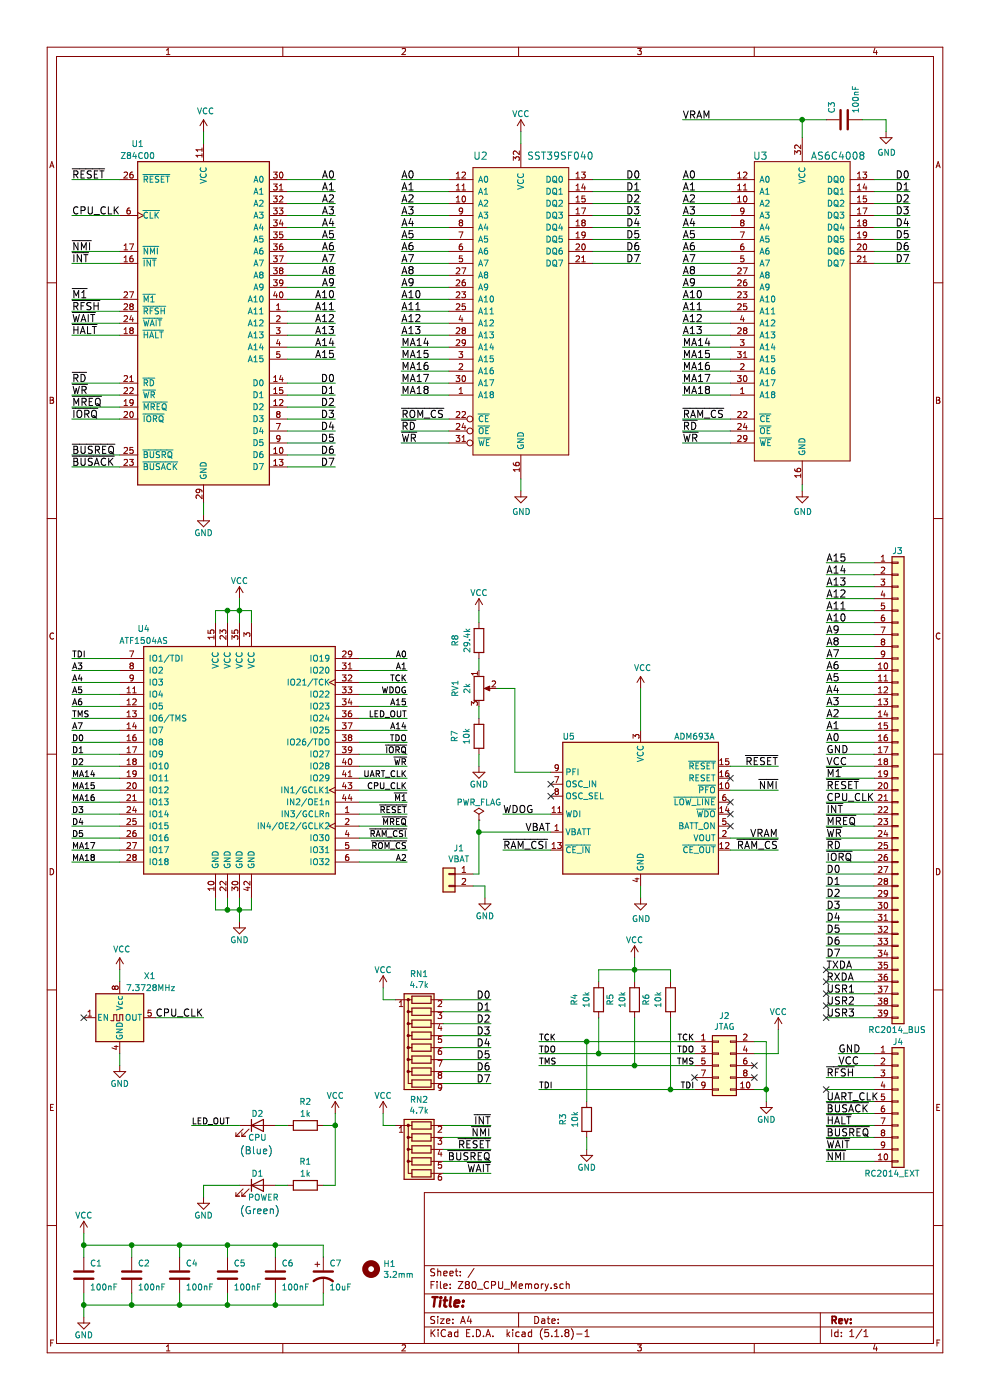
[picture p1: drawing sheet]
EESchema Schematic File Version 4
EELAYER 30 0
EELAYER END
$Descr A4 8268 11693 portrait
encoding utf-8
Sheet 1 1
Title ""
Date ""
Rev ""
Comp ""
Comment1 ""
Comment2 ""
Comment3 ""
Comment4 ""
$EndDescr
Text Label 2800 3200 2    60   ~ 0
D0
Text Label 2800 3300 2    60   ~ 0
D1
Text Label 2800 3400 2    60   ~ 0
D2
Text Label 2800 3500 2    60   ~ 0
D3
Text Label 2800 3600 2    60   ~ 0
D4
Text Label 2800 3700 2    60   ~ 0
D5
Text Label 2800 3800 2    60   ~ 0
D6
Text Label 2800 3900 2    60   ~ 0
D7
Text Label 2800 1500 2    60   ~ 0
A0
Text Label 2800 1600 2    60   ~ 0
A1
Text Label 2800 1700 2    60   ~ 0
A2
Text Label 2800 1800 2    60   ~ 0
A3
Text Label 2800 1900 2    60   ~ 0
A4
Text Label 2800 2000 2    60   ~ 0
A5
Text Label 2800 2100 2    60   ~ 0
A6
Text Label 2800 2200 2    60   ~ 0
A7
Text Label 2800 2300 2    60   ~ 0
A8
Text Label 2800 2400 2    60   ~ 0
A9
Text Label 2800 2500 2    60   ~ 0
A10
Text Label 2800 2600 2    60   ~ 0
A11
Text Label 2800 2700 2    60   ~ 0
A12
Text Label 2800 2800 2    60   ~ 0
A13
Text Label 2800 2900 2    60   ~ 0
A14
Text Label 2800 3000 2    60   ~ 0
A15
Text Label 600  3300 0    60   ~ 0
~WR
Text Label 600  3200 0    60   ~ 0
~RD
Text Label 600  2500 0    60   ~ 0
~M1
Text Label 600  3400 0    60   ~ 0
~MREQ
Text Label 600  3500 0    60   ~ 0
~IORQ
Text Label 600  2600 0    60   ~ 0
~RFSH
Text Label 600  2800 0    60   ~ 0
~HALT
Text Label 600  2700 0    60   ~ 0
~WAIT
Text Label 600  2200 0    60   ~ 0
~INT
Text Label 600  2100 0    60   ~ 0
~NMI
Text Label 600  1500 0    60   ~ 0
~RESET
Text Label 600  3800 0    60   ~ 0
~BUSREQ
Text Label 600  3900 0    60   ~ 0
~BUSACK
$Comp
L Device:LED D1
U 1 1
P 2150 9900
F 0 "D1" H 2150 10000 50  0000 C CNN
F 1 "POWER" H 2200 9800 50  0000 C CNN
F 2 "My_Components:LED_3mm" H 2150 9900 50  0001 C CNN
F 3 "" H 2150 9900 50  0001 C CNN
	1    2150 9900
	1    0    0    -1  
$EndComp
Wire Wire Line
	2400 3200 2800 3200
Wire Wire Line
	2400 3300 2800 3300
Wire Wire Line
	2400 3400 2800 3400
Wire Wire Line
	2400 3500 2800 3500
Wire Wire Line
	2400 3600 2800 3600
Wire Wire Line
	2400 3700 2800 3700
Wire Wire Line
	2400 3800 2800 3800
Wire Wire Line
	2400 3900 2800 3900
Wire Wire Line
	2400 1500 2800 1500
Wire Wire Line
	2400 1600 2800 1600
Wire Wire Line
	2400 1700 2800 1700
Wire Wire Line
	2400 1800 2800 1800
Wire Wire Line
	2400 1900 2800 1900
Wire Wire Line
	2400 2000 2800 2000
Wire Wire Line
	2400 2100 2800 2100
Wire Wire Line
	2400 2200 2800 2200
Wire Wire Line
	2400 2300 2800 2300
Wire Wire Line
	2400 2400 2800 2400
Wire Wire Line
	2400 2500 2800 2500
Wire Wire Line
	2400 2600 2800 2600
Wire Wire Line
	2400 2700 2800 2700
Wire Wire Line
	2400 2800 2800 2800
Wire Wire Line
	2400 2900 2800 2900
Wire Wire Line
	2400 3000 2800 3000
Wire Wire Line
	1000 3200 600  3200
Wire Wire Line
	1000 3300 600  3300
Wire Wire Line
	1000 2600 600  2600
Wire Wire Line
	1000 2800 600  2800
Wire Wire Line
	1000 2500 600  2500
Wire Wire Line
	1000 3400 600  3400
Wire Wire Line
	1000 1500 600  1500
Wire Wire Line
	1000 3500 600  3500
Wire Wire Line
	1000 3900 600  3900
Wire Wire Line
	1700 1200 1700 1100
$Comp
L power:VCC #PWR0108
U 1 1
P 1700 1100
F 0 "#PWR0108" H 1700 950 50  0001 C CNN
F 1 "VCC" H 1717 1273 50  0000 C CNN
F 2 "" H 1700 1100 50  0001 C CNN
F 3 "" H 1700 1100 50  0001 C CNN
	1    1700 1100
	1    0    0    -1  
$EndComp
Wire Wire Line
	700  10400 700  10500
Wire Wire Line
	700  10900 700  11000
Wire Wire Line
	1900 10900 2300 10900
Wire Wire Line
	1900 10400 2300 10400
Wire Wire Line
	1500 10900 1900 10900
Wire Wire Line
	1500 10400 1900 10400
Connection ~ 700  10400
Connection ~ 700  10900
Wire Wire Line
	2700 10800 2700 10900
Wire Wire Line
	2700 10500 2700 10400
Connection ~ 2300 10900
Wire Wire Line
	2300 10800 2300 10900
Connection ~ 2300 10400
Wire Wire Line
	2300 10500 2300 10400
Connection ~ 1900 10900
Wire Wire Line
	1900 10800 1900 10900
Connection ~ 1900 10400
Wire Wire Line
	1900 10500 1900 10400
Connection ~ 1500 10900
Wire Wire Line
	1500 10800 1500 10900
Connection ~ 1500 10400
Wire Wire Line
	1500 10500 1500 10400
Connection ~ 1100 10400
Wire Wire Line
	1100 10500 1100 10400
Connection ~ 1100 10900
Wire Wire Line
	1100 10800 1100 10900
Wire Wire Line
	700  10400 1100 10400
Wire Wire Line
	700  10900 1100 10900
Wire Wire Line
	700  10800 700  10900
$Comp
L power:GND #PWR019
U 1 1
P 700 11000
F 0 "#PWR019" H 700 10750 50  0001 C CNN
F 1 "GND" H 700 10850 50  0000 C CNN
F 2 "" H 700 11000 50  0001 C CNN
F 3 "" H 700 11000 50  0001 C CNN
	1    700  11000
	1    0    0    -1  
$EndComp
$Comp
L Device:C C6
U 1 1
P 2300 10650
F 0 "C6" H 2350 10750 50  0000 L CNN
F 1 "100nF" H 2350 10550 50  0000 L CNN
F 2 "My_Components:Cap_Cer_508" H 2338 10500 50  0001 C CNN
F 3 "" H 2300 10650 50  0001 C CNN
	1    2300 10650
	1    0    0    -1  
$EndComp
$Comp
L Device:C C2
U 1 1
P 1100 10650
F 0 "C2" H 1150 10750 50  0000 L CNN
F 1 "100nF" H 1150 10550 50  0000 L CNN
F 2 "My_Components:Cap_Cer_508" H 1138 10500 50  0001 C CNN
F 3 "" H 1100 10650 50  0001 C CNN
	1    1100 10650
	1    0    0    -1  
$EndComp
$Comp
L Device:C C1
U 1 1
P 700 10650
F 0 "C1" H 750 10750 50  0000 L CNN
F 1 "100nF" H 750 10550 50  0000 L CNN
F 2 "My_Components:Cap_Cer_508" H 738 10500 50  0001 C CNN
F 3 "" H 700 10650 50  0001 C CNN
	1    700  10650
	1    0    0    -1  
$EndComp
Wire Wire Line
	600  2200 1000 2200
Wire Wire Line
	600  2100 1000 2100
Wire Wire Line
	600  2700 1000 2700
Wire Wire Line
	600  3800 1000 3800
Text Label 4100 9500 2    60   ~ 0
~NMI
Text Label 4100 9600 2    60   ~ 0
~RESET
Wire Wire Line
	1100 10400 1500 10400
Wire Wire Line
	1100 10900 1500 10900
Wire Wire Line
	2300 9900 2400 9900
Text Notes 2000 10150 0    60   ~ 0
(Green)
$Comp
L power:VCC #PWR028
U 1 1
P 3200 8250
F 0 "#PWR028" H 3200 8100 50  0001 C CNN
F 1 "VCC" H 3200 8400 50  0000 C CNN
F 2 "" H 3200 8250 50  0001 C CNN
F 3 "" H 3200 8250 50  0001 C CNN
	1    3200 8250
	-1   0    0    -1  
$EndComp
Wire Wire Line
	3700 8350 4100 8350
Wire Wire Line
	3700 8450 4100 8450
Wire Wire Line
	3700 8550 4100 8550
Wire Wire Line
	3700 8650 4100 8650
Wire Wire Line
	3700 8750 4100 8750
Wire Wire Line
	3700 8850 4100 8850
Wire Wire Line
	3700 8950 4100 8950
Wire Wire Line
	3700 9050 4100 9050
Text Label 4100 8350 2    60   ~ 0
D0
Text Label 4100 8450 2    60   ~ 0
D1
Text Label 4100 8550 2    60   ~ 0
D2
Text Label 4100 8650 2    60   ~ 0
D3
Text Label 4100 8750 2    60   ~ 0
D4
Text Label 4100 8850 2    60   ~ 0
D5
Text Label 4100 8950 2    60   ~ 0
D6
Text Label 4100 9050 2    60   ~ 0
D7
$Comp
L Device:C C4
U 1 1
P 1500 10650
F 0 "C4" H 1550 10750 50  0000 L CNN
F 1 "100nF" H 1550 10550 50  0000 L CNN
F 2 "My_Components:Cap_Cer_508" H 1538 10500 50  0001 C CNN
F 3 "" H 1500 10650 50  0001 C CNN
	1    1500 10650
	1    0    0    -1  
$EndComp
$Comp
L Device:C C5
U 1 1
P 1900 10650
F 0 "C5" H 1950 10750 50  0000 L CNN
F 1 "100nF" H 1950 10550 50  0000 L CNN
F 2 "My_Components:Cap_Cer_508" H 1938 10500 50  0001 C CNN
F 3 "" H 1900 10650 50  0001 C CNN
	1    1900 10650
	1    0    0    -1  
$EndComp
Text Label 600  1800 0    60   ~ 0
CPU_CLK
Text Label 4100 9400 2    60   ~ 0
~INT
Text Label 4100 9800 2    60   ~ 0
~WAIT
$Comp
L Device:R R1
U 1 1
P 2550 9900
F 0 "R1" V 2350 9900 50  0000 C CNN
F 1 "1k" V 2450 9900 50  0000 C CNN
F 2 "Resistor_THT:R_Axial_DIN0204_L3.6mm_D1.6mm_P2.54mm_Vertical" V 2480 9900 50  0001 C CNN
F 3 "~" H 2550 9900 50  0001 C CNN
	1    2550 9900
	0    1    1    0   
$EndComp
$Comp
L CPU:Z80CPU U1
U 1 1
P 1700 2700
F 0 "U1" H 1150 4200 50  0000 C CNN
F 1 "Z84C00" H 1150 4100 50  0000 C CNN
F 2 "My_Components:IC_DIP40_600" H 1700 3100 50  0001 C CNN
F 3 "www.zilog.com/manage_directlink.php?filepath=docs/z80/um0080" H 1700 3100 50  0001 C CNN
	1    1700 2700
	1    0    0    -1  
$EndComp
Wire Wire Line
	1700 4300 1700 4200
$Comp
L power:GND #PWR0101
U 1 1
P 1700 4300
F 0 "#PWR0101" H 1700 4050 50  0001 C CNN
F 1 "GND" H 1700 4150 50  0000 C CNN
F 2 "" H 1700 4300 50  0001 C CNN
F 3 "" H 1700 4300 50  0001 C CNN
	1    1700 4300
	1    0    0    -1  
$EndComp
Wire Wire Line
	600  1800 1000 1800
$Comp
L Oscillator:CXO_DIP8 X1
U 1 1
P 1000 8500
F 0 "X1" H 1200 8850 50  0000 L CNN
F 1 "7.3728MHz" H 1050 8750 50  0000 L CNN
F 2 "My_Components:OSC_Half_Can_DIP8" H 1450 8150 50  0001 C CNN
F 3 "http://cdn-reichelt.de/documents/datenblatt/B400/OSZI.pdf" H 900 8500 50  0001 C CNN
	1    1000 8500
	1    0    0    -1  
$EndComp
Wire Wire Line
	1000 8200 1000 8100
$Comp
L power:VCC #PWR0102
U 1 1
P 1000 8100
F 0 "#PWR0102" H 1000 7950 50  0001 C CNN
F 1 "VCC" H 1017 8273 50  0000 C CNN
F 2 "" H 1000 8100 50  0001 C CNN
F 3 "" H 1000 8100 50  0001 C CNN
	1    1000 8100
	1    0    0    -1  
$EndComp
Text Label 1700 8500 2    60   ~ 0
CPU_CLK
Wire Wire Line
	1700 8500 1300 8500
Wire Wire Line
	1000 8900 1000 8800
$Comp
L power:GND #PWR0103
U 1 1
P 1000 8900
F 0 "#PWR0103" H 1000 8650 50  0001 C CNN
F 1 "GND" H 1000 8750 50  0000 C CNN
F 2 "" H 1000 8900 50  0001 C CNN
F 3 "" H 1000 8900 50  0001 C CNN
	1    1000 8900
	1    0    0    -1  
$EndComp
NoConn ~ 700  8500
$Comp
L Device:R_Network08 RN1
U 1 1
P 3500 8750
F 0 "RN1" V 2883 8750 50  0000 C CNN
F 1 "4.7k" V 2974 8750 50  0000 C CNN
F 2 "My_Components:Conn_SIL9" V 3975 8750 50  0001 C CNN
F 3 "http://www.vishay.com/docs/31509/csc.pdf" H 3500 8750 50  0001 C CNN
	1    3500 8750
	0    -1   1    0   
$EndComp
Wire Wire Line
	3200 8250 3200 8350
Wire Wire Line
	3200 8350 3300 8350
Wire Wire Line
	2300 10400 2700 10400
Wire Wire Line
	2300 10900 2700 10900
$Comp
L Device:CP1 C7
U 1 1
P 2700 10650
F 0 "C7" H 2750 10750 50  0000 L CNN
F 1 "10uF" H 2750 10550 50  0000 L CNN
F 2 "My_Components:Cap_Cer_508" H 2700 10650 50  0001 C CNN
F 3 "~" H 2700 10650 50  0001 C CNN
	1    2700 10650
	1    0    0    -1  
$EndComp
$Comp
L Device:R_Network05 RN2
U 1 1
P 3500 9600
F 0 "RN2" V 3083 9600 50  0000 C CNN
F 1 "4.7k" V 3174 9600 50  0000 C CNN
F 2 "My_Components:Conn_SIL6" V 3875 9600 50  0001 C CNN
F 3 "http://www.vishay.com/docs/31509/csc.pdf" H 3500 9600 50  0001 C CNN
	1    3500 9600
	0    -1   1    0   
$EndComp
Wire Wire Line
	3200 9400 3200 9300
Wire Wire Line
	3300 9400 3200 9400
$Comp
L power:VCC #PWR017
U 1 1
P 3200 9300
F 0 "#PWR017" H 3200 9150 50  0001 C CNN
F 1 "VCC" H 3200 9450 50  0000 C CNN
F 2 "" H 3200 9300 50  0001 C CNN
F 3 "" H 3200 9300 50  0001 C CNN
	1    3200 9300
	-1   0    0    -1  
$EndComp
Wire Wire Line
	3700 9400 4100 9400
Wire Wire Line
	4100 9600 3700 9600
Text Label 4100 9700 2    60   ~ 0
~BUSREQ
Wire Wire Line
	3700 9700 4100 9700
Wire Wire Line
	3700 9800 4100 9800
Wire Wire Line
	3700 9500 4100 9500
Wire Wire Line
	700  10300 700  10400
$Comp
L my_components:EPM7064AELC44 U4
U 1 1
P 2000 6350
F 0 "U4" H 1200 7450 50  0000 C CNN
F 1 "ATF1504AS" H 1200 7350 50  0000 C CNN
F 2 "My_Components:IC_PLCC44_TH" H 2400 5250 50  0001 L CNN
F 3 "https://www.intel.com/content/dam/www/programmable/us/en/pdfs/literature/ds/m7000a.pdf" H 2000 5100 50  0001 C CNN
	1    2000 6350
	1    0    0    -1  
$EndComp
Wire Wire Line
	3950 7400 4050 7400
$Comp
L Connector_Generic:Conn_01x02 J1
U 1 1
P 3750 7300
F 0 "J1" H 3668 7517 50  0000 C CNN
F 1 "VBAT" H 3668 7426 50  0000 C CNN
F 2 "My_Components:Conn_Friction_Lock_2P_2.54mm" H 3750 7300 50  0001 C CNN
F 3 "~" H 3750 7300 50  0001 C CNN
	1    3750 7300
	-1   0    0    -1  
$EndComp
$Comp
L power:VCC #PWR0104
U 1 1
P 2000 5000
F 0 "#PWR0104" H 2000 4850 50  0001 C CNN
F 1 "VCC" H 2000 5150 50  0000 C CNN
F 2 "" H 2000 5000 50  0001 C CNN
F 3 "" H 2000 5000 50  0001 C CNN
	1    2000 5000
	1    0    0    -1  
$EndComp
Text Label 3400 6200 2    50   ~ 0
TDO
Wire Wire Line
	7300 8500 6900 8500
Text Label 6900 8500 0    60   ~ 0
USR3
NoConn ~ 6900 8500
Wire Wire Line
	7300 8400 6900 8400
Text Label 6900 8400 0    60   ~ 0
USR2
NoConn ~ 6900 8400
NoConn ~ 6900 8100
NoConn ~ 6900 8200
$Comp
L Connector_Generic:Conn_01x39 J3
U 1 1
P 7500 6600
F 0 "J3" H 7450 8600 50  0000 L CNN
F 1 "RC2014_BUS" H 7250 4600 50  0000 L CNN
F 2 "My_Components:Conn_Pin_Header_39x1_2.54mm" H 7500 6600 50  0001 C CNN
F 3 "~" H 7500 6600 50  0001 C CNN
	1    7500 6600
	1    0    0    -1  
$EndComp
$Comp
L Device:R R8
U 1 1
P 4000 5350
F 0 "R8" V 3800 5350 50  0000 C CNN
F 1 "29.4k" V 3900 5350 50  0000 C CNN
F 2 "Resistor_THT:R_Axial_DIN0204_L3.6mm_D1.6mm_P2.54mm_Vertical" V 3930 5350 50  0001 C CNN
F 3 "" H 4000 5350 50  0001 C CNN
	1    4000 5350
	1    0    0    -1  
$EndComp
Wire Wire Line
	5350 5750 5350 6100
Wire Wire Line
	6100 7100 6500 7100
Text Label 4200 6800 0    60   ~ 0
WDOG
Text Label 4200 7100 0    60   ~ 0
~RAM_CSI
$Comp
L power:GND #PWR0133
U 1 1
P 4050 7500
F 0 "#PWR0133" H 4050 7250 50  0001 C CNN
F 1 "GND" H 4050 7350 50  0000 C CNN
F 2 "" H 4050 7500 50  0001 C CNN
F 3 "" H 4050 7500 50  0001 C CNN
	1    4050 7500
	1    0    0    -1  
$EndComp
Wire Wire Line
	4050 7500 4050 7400
$Comp
L power:GND #PWR015
U 1 1
P 4000 6400
F 0 "#PWR015" H 4000 6150 50  0001 C CNN
F 1 "GND" H 4000 6250 50  0000 C CNN
F 2 "" H 4000 6400 50  0001 C CNN
F 3 "" H 4000 6400 50  0001 C CNN
	1    4000 6400
	1    0    0    -1  
$EndComp
$Comp
L power:VCC #PWR016
U 1 1
P 4000 5100
F 0 "#PWR016" H 4000 4950 50  0001 C CNN
F 1 "VCC" H 4000 5250 50  0000 C CNN
F 2 "" H 4000 5100 50  0001 C CNN
F 3 "" H 4000 5100 50  0001 C CNN
	1    4000 5100
	1    0    0    -1  
$EndComp
$Comp
L Device:R_POT RV1
U 1 1
P 4000 5750
F 0 "RV1" V 3800 5750 50  0000 C CNN
F 1 "2k" V 3900 5750 50  0000 C CNN
F 2 "Potentiometer_THT:Potentiometer_Bourns_3266W_Vertical" H 4000 5750 50  0001 C CNN
F 3 "" H 4000 5750 50  0001 C CNN
	1    4000 5750
	1    0    0    -1  
$EndComp
$Comp
L Device:R R7
U 1 1
P 4000 6150
F 0 "R7" V 4200 6150 50  0000 C CNN
F 1 "10k" V 4100 6150 50  0000 C CNN
F 2 "Resistor_THT:R_Axial_DIN0204_L3.6mm_D1.6mm_P2.54mm_Vertical" V 3930 6150 50  0001 C CNN
F 3 "" H 4000 6150 50  0001 C CNN
	1    4000 6150
	-1   0    0    1   
$EndComp
Wire Wire Line
	4000 5600 4000 5500
Wire Wire Line
	4000 5900 4000 6000
Wire Wire Line
	4000 5100 4000 5200
Wire Wire Line
	4000 6300 4000 6400
$Comp
L power:PWR_FLAG #FLG0101
U 1 1
P 4000 6850
F 0 "#FLG0101" H 4000 6925 50  0001 C CNN
F 1 "PWR_FLAG" H 4000 7000 50  0000 C CNN
F 2 "" H 4000 6850 50  0001 C CNN
F 3 "~" H 4000 6850 50  0001 C CNN
	1    4000 6850
	1    0    0    -1  
$EndComp
Wire Wire Line
	4600 6800 4200 6800
Wire Wire Line
	4000 6850 4000 6950
Connection ~ 4000 6950
Wire Wire Line
	4200 7100 4600 7100
Wire Wire Line
	6100 3700 5700 3700
Wire Wire Line
	6100 3600 5700 3600
Text Label 5700 3700 0    60   ~ 0
~WR
Text Label 5700 3600 0    60   ~ 0
~RD
Text Label 3400 6000 2    50   ~ 0
LED_OUT
Text Label 600  6000 0    50   ~ 0
TMS
Text Label 600  6100 0    50   ~ 0
A7
Wire Wire Line
	3400 5900 3000 5900
Wire Wire Line
	1000 7000 600  7000
Wire Wire Line
	1000 6800 600  6800
Wire Wire Line
	1000 6700 600  6700
Wire Wire Line
	1000 6600 600  6600
Wire Wire Line
	1000 6500 600  6500
Wire Wire Line
	1000 6400 600  6400
Wire Wire Line
	1000 6300 600  6300
Wire Wire Line
	5700 1000 6700 1000
Connection ~ 6700 1000
Wire Wire Line
	600  6100 1000 6100
Wire Wire Line
	1000 5600 600  5600
Wire Wire Line
	1800 5200 1800 5100
Wire Wire Line
	1800 5100 1900 5100
Wire Wire Line
	2100 5100 2100 5200
Wire Wire Line
	2000 5200 2000 5100
Connection ~ 2000 5100
Wire Wire Line
	2000 5100 2100 5100
Wire Wire Line
	1900 5200 1900 5100
Connection ~ 1900 5100
Wire Wire Line
	1900 5100 2000 5100
Wire Wire Line
	1800 7500 1800 7600
Wire Wire Line
	1800 7600 1900 7600
Wire Wire Line
	2100 7600 2100 7500
Wire Wire Line
	2000 7500 2000 7600
Connection ~ 2000 7600
Wire Wire Line
	2000 7600 2100 7600
Wire Wire Line
	1900 7500 1900 7600
Connection ~ 1900 7600
Wire Wire Line
	1900 7600 2000 7600
$Comp
L power:GND #PWR0122
U 1 1
P 2000 7700
F 0 "#PWR0122" H 2000 7450 50  0001 C CNN
F 1 "GND" H 2000 7550 50  0000 C CNN
F 2 "" H 2000 7700 50  0001 C CNN
F 3 "" H 2000 7700 50  0001 C CNN
	1    2000 7700
	1    0    0    -1  
$EndComp
Wire Wire Line
	2000 7700 2000 7600
Wire Wire Line
	2000 5100 2000 5000
Text Label 3400 5700 2    50   ~ 0
TCK
Wire Wire Line
	1000 6000 600  6000
Wire Wire Line
	1000 5500 600  5500
Text Label 600  5500 0    50   ~ 0
TDI
Wire Wire Line
	3400 6700 3000 6700
Wire Wire Line
	3400 6800 3000 6800
Wire Wire Line
	3400 6900 3000 6900
Wire Wire Line
	3400 6300 3000 6300
Wire Wire Line
	3400 6400 3000 6400
Wire Wire Line
	3400 6500 3000 6500
Wire Wire Line
	3400 6600 3000 6600
Wire Wire Line
	3400 7200 3000 7200
Wire Wire Line
	3400 6100 3000 6100
Wire Wire Line
	3400 5500 3000 5500
Wire Wire Line
	3400 5600 3000 5600
Wire Wire Line
	1000 5700 600  5700
Wire Wire Line
	1000 5800 600  5800
Wire Wire Line
	1000 5900 600  5900
Wire Wire Line
	1000 6200 600  6200
Wire Wire Line
	1000 7100 600  7100
Wire Wire Line
	1000 7200 600  7200
Text Label 3400 6800 2    50   ~ 0
~RESET
Text Label 600  6200 0    50   ~ 0
D0
Text Label 600  6300 0    50   ~ 0
D1
Text Label 600  6400 0    50   ~ 0
D2
Text Label 600  6800 0    50   ~ 0
D3
Text Label 600  6900 0    50   ~ 0
D4
Text Label 600  7000 0    50   ~ 0
D5
Text Label 3400 5500 2    50   ~ 0
A0
Text Label 3400 5600 2    50   ~ 0
A1
Text Label 3400 7200 2    50   ~ 0
A2
Text Label 600  5600 0    50   ~ 0
A3
Text Label 600  5700 0    50   ~ 0
A4
Text Label 600  5800 0    50   ~ 0
A5
Text Label 600  5900 0    50   ~ 0
A6
Text Label 3400 6100 2    50   ~ 0
A14
Text Label 3400 5900 2    50   ~ 0
A15
Text Label 600  6500 0    50   ~ 0
MA14
Text Label 600  6600 0    50   ~ 0
MA15
Text Label 600  6700 0    50   ~ 0
MA16
Text Label 600  7100 0    50   ~ 0
MA17
Text Label 600  7200 0    50   ~ 0
MA18
Text Label 3400 7000 2    50   ~ 0
~RAM_CSI
Text Label 3400 7100 2    50   ~ 0
~ROM_CS
Text Label 3400 6400 2    50   ~ 0
~WR
Text Label 3400 6700 2    50   ~ 0
~M1
Text Label 3400 6900 2    50   ~ 0
~MREQ
Text Label 3400 6300 2    50   ~ 0
~IORQ
Text Label 3400 5800 2    50   ~ 0
WDOG
Text Label 3400 6500 2    50   ~ 0
UART_CLK
Text Label 3400 6600 2    50   ~ 0
CPU_CLK
Wire Wire Line
	1000 6900 600  6900
Wire Wire Line
	6100 7000 6500 7000
$Comp
L Mechanical:MountingHole H1
U 1 1
P 3100 10600
F 0 "H1" H 3200 10646 50  0000 L CNN
F 1 "3.2mm" H 3200 10555 50  0000 L CNN
F 2 "MountingHole:MountingHole_3.2mm_M3_DIN965" H 3100 10600 50  0001 C CNN
F 3 "~" H 3100 10600 50  0001 C CNN
	1    3100 10600
	1    0    0    -1  
$EndComp
$Comp
L power:VCC #PWR0125
U 1 1
P 700 10300
F 0 "#PWR0125" H 700 10150 50  0001 C CNN
F 1 "VCC" H 700 10450 50  0000 C CNN
F 2 "" H 700 10300 50  0001 C CNN
F 3 "" H 700 10300 50  0001 C CNN
	1    700  10300
	1    0    0    -1  
$EndComp
Wire Wire Line
	7300 8900 7000 8900
Wire Wire Line
	7300 9000 6900 9000
Wire Wire Line
	7300 9700 6900 9700
Wire Wire Line
	7300 9600 6900 9600
Wire Wire Line
	7300 9500 6900 9500
Wire Wire Line
	7300 9400 6900 9400
Wire Wire Line
	7300 9300 6900 9300
Wire Wire Line
	7300 9200 6900 9200
Wire Wire Line
	6900 1000 6700 1000
Wire Wire Line
	7400 1000 7200 1000
Wire Wire Line
	7400 1000 7400 1100
$Comp
L power:GND #PWR0123
U 1 1
P 7400 1100
F 0 "#PWR0123" H 7400 850 50  0001 C CNN
F 1 "GND" H 7405 927 50  0000 C CNN
F 2 "" H 7400 1100 50  0001 C CNN
F 3 "" H 7400 1100 50  0001 C CNN
	1    7400 1100
	1    0    0    -1  
$EndComp
$Comp
L Device:C C3
U 1 1
P 7050 1000
F 0 "C3" H 7100 900 50  0000 L CNN
F 1 "100nF" H 7100 1100 50  0000 L CNN
F 2 "My_Components:Cap_Cer_508" H 7088 850 50  0001 C CNN
F 3 "" H 7050 1000 50  0001 C CNN
	1    7050 1000
	0    1    -1   0   
$EndComp
Text Label 6500 7000 2    60   ~ 0
VRAM
Wire Wire Line
	6500 6400 6100 6400
Wire Wire Line
	6100 6600 6500 6600
NoConn ~ 6100 6900
NoConn ~ 6100 6800
NoConn ~ 6100 6700
NoConn ~ 6100 6500
$Comp
L power:VCC #PWR0120
U 1 1
P 5350 5750
F 0 "#PWR0120" H 5350 5600 50  0001 C CNN
F 1 "VCC" H 5367 5923 50  0000 C CNN
F 2 "" H 5350 5750 50  0001 C CNN
F 3 "" H 5350 5750 50  0001 C CNN
	1    5350 5750
	1    0    0    -1  
$EndComp
Wire Wire Line
	5350 7400 5350 7500
$Comp
L power:GND #PWR0119
U 1 1
P 5350 7500
F 0 "#PWR0119" H 5350 7250 50  0001 C CNN
F 1 "GND" H 5355 7327 50  0000 C CNN
F 2 "" H 5350 7500 50  0001 C CNN
F 3 "" H 5350 7500 50  0001 C CNN
	1    5350 7500
	1    0    0    -1  
$EndComp
Text Label 4600 6950 2    60   ~ 0
VBAT
NoConn ~ 4600 6550
NoConn ~ 4600 6650
$Comp
L Power_Supervisor:MAX691xWE U5
U 1 1
P 5350 6700
F 0 "U5" H 4750 7250 50  0000 C CNN
F 1 "ADM693A" H 5800 7250 50  0000 C CNN
F 2 "My_Components:IC_DIP16_300" H 5350 5850 50  0001 C CNN
F 3 "https://datasheets.maximintegrated.com/en/ds/MAX690-MAX695.pdf" H 5350 6700 50  0001 C CNN
	1    5350 6700
	1    0    0    -1  
$EndComp
$Comp
L power:VCC #PWR0115
U 1 1
P 4350 1100
F 0 "#PWR0115" H 4350 950 50  0001 C CNN
F 1 "VCC" H 4350 1250 50  0000 C CNN
F 2 "" H 4350 1100 50  0001 C CNN
F 3 "" H 4350 1100 50  0001 C CNN
	1    4350 1100
	1    0    0    -1  
$EndComp
Wire Wire Line
	4350 1100 4350 1200
Wire Wire Line
	6700 1150 6700 1000
$Comp
L power:GND #PWR0114
U 1 1
P 4350 4100
F 0 "#PWR0114" H 4350 3850 50  0001 C CNN
F 1 "GND" H 4355 3927 50  0000 C CNN
F 2 "" H 4350 4100 50  0001 C CNN
F 3 "" H 4350 4100 50  0001 C CNN
	1    4350 4100
	1    0    0    -1  
$EndComp
Wire Wire Line
	4350 4000 4350 4100
$Comp
L power:GND #PWR0113
U 1 1
P 6700 4100
F 0 "#PWR0113" H 6700 3850 50  0001 C CNN
F 1 "GND" H 6705 3927 50  0000 C CNN
F 2 "" H 6700 4100 50  0001 C CNN
F 3 "" H 6700 4100 50  0001 C CNN
	1    6700 4100
	1    0    0    -1  
$EndComp
Wire Wire Line
	6700 4050 6700 4100
$Comp
L my_components:AS6C4008 U3
U 1 1
P 6700 2600
F 0 "U3" H 6350 3900 60  0000 C CNN
F 1 "AS6C4008" H 7000 3900 60  0000 C CNN
F 2 "My_Components:IC_DIP32_600" H 6700 2600 60  0001 C CNN
F 3 "" H 6700 2600 60  0000 C CNN
	1    6700 2600
	1    0    0    -1  
$EndComp
$Comp
L my_components:SST39SF040 U2
U 1 1
P 4350 2600
F 0 "U2" H 3950 3900 60  0000 L CNN
F 1 "SST39SF040" H 4400 3900 60  0000 L CNN
F 2 "My_Components:IC_DIP32_600" H 4350 2600 60  0001 C CNN
F 3 "" H 4350 2600 60  0000 C CNN
	1    4350 2600
	1    0    0    -1  
$EndComp
Text Label 7600 1500 2    60   ~ 0
D0
Text Label 5350 1500 2    60   ~ 0
D0
Text Label 7600 1600 2    60   ~ 0
D1
Text Label 7600 1700 2    60   ~ 0
D2
Text Label 7600 1800 2    60   ~ 0
D3
Text Label 7600 1900 2    60   ~ 0
D4
Text Label 7600 2000 2    60   ~ 0
D5
Text Label 7600 2100 2    60   ~ 0
D6
Text Label 7600 2200 2    60   ~ 0
D7
Text Label 5350 1600 2    60   ~ 0
D1
Text Label 5350 1700 2    60   ~ 0
D2
Text Label 5350 1800 2    60   ~ 0
D3
Text Label 5350 1900 2    60   ~ 0
D4
Text Label 5350 2000 2    60   ~ 0
D5
Text Label 5350 2100 2    60   ~ 0
D6
Text Label 5350 2200 2    60   ~ 0
D7
Text Label 5700 1500 0    60   ~ 0
A0
Text Label 5700 1600 0    60   ~ 0
A1
Text Label 5700 1700 0    60   ~ 0
A2
Text Label 5700 1800 0    60   ~ 0
A3
Text Label 5700 1900 0    60   ~ 0
A4
Text Label 5700 2000 0    60   ~ 0
A5
Text Label 5700 2100 0    60   ~ 0
A6
Text Label 5700 2200 0    60   ~ 0
A7
Text Label 5700 2300 0    60   ~ 0
A8
Text Label 5700 2400 0    60   ~ 0
A9
Text Label 5700 2500 0    60   ~ 0
A10
Text Label 5700 2600 0    60   ~ 0
A11
Text Label 5700 2700 0    60   ~ 0
A12
Text Label 5700 2800 0    60   ~ 0
A13
Text Label 3350 1500 0    60   ~ 0
A0
Text Label 3350 1600 0    60   ~ 0
A1
Text Label 3350 1700 0    60   ~ 0
A2
Text Label 3350 1800 0    60   ~ 0
A3
Text Label 3350 1900 0    60   ~ 0
A4
Text Label 3350 2000 0    60   ~ 0
A5
Text Label 3350 2100 0    60   ~ 0
A6
Text Label 3350 2200 0    60   ~ 0
A7
Text Label 3350 2300 0    60   ~ 0
A8
Text Label 3350 2400 0    60   ~ 0
A9
Text Label 3350 2500 0    60   ~ 0
A10
Text Label 3350 2600 0    60   ~ 0
A11
Text Label 3350 2700 0    60   ~ 0
A12
Text Label 3350 2800 0    60   ~ 0
A13
Text Label 5700 3500 0    60   ~ 0
~RAM_CS
Text Label 3350 3500 0    60   ~ 0
~ROM_CS
Text Label 3350 3600 0    60   ~ 0
~RD
Text Label 3350 3700 0    60   ~ 0
~WR
Text Label 3350 2900 0    60   ~ 0
MA14
Text Label 3350 3000 0    60   ~ 0
MA15
Text Label 3350 3100 0    60   ~ 0
MA16
Text Label 3350 3200 0    60   ~ 0
MA17
Text Label 3350 3300 0    60   ~ 0
MA18
Text Label 5700 2900 0    60   ~ 0
MA14
Text Label 5700 3000 0    60   ~ 0
MA15
Text Label 5700 3100 0    60   ~ 0
MA16
Text Label 5700 3200 0    60   ~ 0
MA17
Text Label 5700 3300 0    60   ~ 0
MA18
Text Label 6500 6400 2    60   ~ 0
~RESET
Text Label 5700 1000 0    60   ~ 0
VRAM
Text Label 6500 7100 2    60   ~ 0
~RAM_CS
Text Label 6500 6600 2    60   ~ 0
~NMI
$Comp
L Connector_Generic:Conn_01x10 J4
U 1 1
P 7500 9200
F 0 "J4" H 7500 9700 50  0000 C CNN
F 1 "RC2014_EXT" H 7450 8600 50  0000 C CNN
F 2 "My_Components:Conn_Pin_Header_10x1_2.54mm" H 7500 9200 50  0001 C CNN
F 3 "" H 7500 9200 50  0001 C CNN
	1    7500 9200
	1    0    0    -1  
$EndComp
Text Label 7000 8800 0    60   ~ 0
GND
Text Label 7000 8900 0    60   ~ 0
VCC
NoConn ~ 6900 9100
Text Label 6900 9300 0    60   ~ 0
~BUSACK
Text Label 6900 9500 0    60   ~ 0
~BUSREQ
Text Label 6900 9400 0    60   ~ 0
~HALT
Text Label 6900 9000 0    60   ~ 0
~RFSH
Text Label 6900 9600 0    60   ~ 0
~WAIT
Text Label 6900 9700 0    60   ~ 0
~NMI
Wire Wire Line
	7300 1500 7600 1500
Wire Wire Line
	4950 1500 5350 1500
Wire Wire Line
	7300 1600 7600 1600
Wire Wire Line
	7300 1700 7600 1700
Wire Wire Line
	7300 1800 7600 1800
Wire Wire Line
	7300 1900 7600 1900
Wire Wire Line
	7300 2000 7600 2000
Wire Wire Line
	7300 2100 7600 2100
Wire Wire Line
	7300 2200 7600 2200
Wire Wire Line
	4950 1600 5350 1600
Wire Wire Line
	4950 1700 5350 1700
Wire Wire Line
	4950 1800 5350 1800
Wire Wire Line
	4950 1900 5350 1900
Wire Wire Line
	4950 2000 5350 2000
Wire Wire Line
	4950 2100 5350 2100
Wire Wire Line
	4950 2200 5350 2200
Wire Wire Line
	6100 1500 5700 1500
Wire Wire Line
	6100 1600 5700 1600
Wire Wire Line
	6100 1700 5700 1700
Wire Wire Line
	6100 1800 5700 1800
Wire Wire Line
	6100 1900 5700 1900
Wire Wire Line
	6100 2000 5700 2000
Wire Wire Line
	6100 2100 5700 2100
Wire Wire Line
	6100 2200 5700 2200
Wire Wire Line
	6100 2300 5700 2300
Wire Wire Line
	6100 2400 5700 2400
Wire Wire Line
	6100 2500 5700 2500
Wire Wire Line
	6100 2600 5700 2600
Wire Wire Line
	6100 2700 5700 2700
Wire Wire Line
	6100 2800 5700 2800
Wire Wire Line
	3750 1500 3350 1500
Wire Wire Line
	3750 1600 3350 1600
Wire Wire Line
	3750 1700 3350 1700
Wire Wire Line
	3750 1800 3350 1800
Wire Wire Line
	3750 1900 3350 1900
Wire Wire Line
	3750 2000 3350 2000
Wire Wire Line
	3750 2100 3350 2100
Wire Wire Line
	3750 2200 3350 2200
Wire Wire Line
	3750 2300 3350 2300
Wire Wire Line
	3750 2400 3350 2400
Wire Wire Line
	3750 2500 3350 2500
Wire Wire Line
	3750 2600 3350 2600
Wire Wire Line
	3750 2700 3350 2700
Wire Wire Line
	3750 2800 3350 2800
Wire Wire Line
	3750 3600 3350 3600
Wire Wire Line
	3750 3700 3350 3700
Wire Wire Line
	3750 2900 3350 2900
Wire Wire Line
	3750 3000 3350 3000
Wire Wire Line
	3750 3100 3350 3100
Wire Wire Line
	3750 3200 3350 3200
Wire Wire Line
	3750 3300 3350 3300
Wire Wire Line
	6100 2900 5700 2900
Wire Wire Line
	6100 3000 5700 3000
Wire Wire Line
	6100 3100 5700 3100
Wire Wire Line
	6100 3200 5700 3200
Wire Wire Line
	6100 3300 5700 3300
Wire Wire Line
	7300 8800 7000 8800
Wire Wire Line
	7300 9100 6900 9100
Text Label 6900 9200 0    60   ~ 0
UART_CLK
Wire Wire Line
	7300 4700 6900 4700
Wire Wire Line
	7300 4800 6900 4800
Wire Wire Line
	7300 4900 6900 4900
Wire Wire Line
	7300 5000 6900 5000
Wire Wire Line
	7300 5100 6900 5100
Wire Wire Line
	7300 5200 6900 5200
Wire Wire Line
	7300 5300 6900 5300
Wire Wire Line
	7300 5400 6900 5400
Wire Wire Line
	7300 5500 6900 5500
Wire Wire Line
	7300 5600 6900 5600
Wire Wire Line
	7300 5700 6900 5700
Wire Wire Line
	7300 5800 6900 5800
Wire Wire Line
	7300 5900 6900 5900
Wire Wire Line
	7300 6000 6900 6000
Wire Wire Line
	7300 6100 6900 6100
Wire Wire Line
	7300 6200 6900 6200
Wire Wire Line
	7300 6300 6900 6300
Wire Wire Line
	7300 6400 6900 6400
Wire Wire Line
	7300 6500 6900 6500
Wire Wire Line
	7300 6600 6900 6600
Wire Wire Line
	7300 6700 6900 6700
Wire Wire Line
	7300 6800 6900 6800
Wire Wire Line
	7300 6900 6900 6900
Wire Wire Line
	7300 7000 6900 7000
Wire Wire Line
	7300 7100 6900 7100
Wire Wire Line
	7300 7200 6900 7200
Wire Wire Line
	7300 7300 6900 7300
Wire Wire Line
	7300 7400 6900 7400
Wire Wire Line
	7300 7500 6900 7500
Wire Wire Line
	7300 7600 6900 7600
Wire Wire Line
	7300 7700 6900 7700
Wire Wire Line
	7300 7800 6900 7800
Wire Wire Line
	7300 7900 6900 7900
Wire Wire Line
	7300 8000 6900 8000
Wire Wire Line
	7300 8100 6900 8100
Wire Wire Line
	7300 8200 6900 8200
Wire Wire Line
	7300 8300 6900 8300
Text Label 6900 8300 0    60   ~ 0
USR1
Text Label 6900 8200 0    60   ~ 0
RXDA
Text Label 6900 8100 0    60   ~ 0
TXDA
NoConn ~ 6900 8300
Text Label 6900 7200 0    60   ~ 0
~IORQ
Text Label 6900 7100 0    60   ~ 0
~RD
Text Label 6900 7000 0    60   ~ 0
~WR
Text Label 6900 6900 0    60   ~ 0
~MREQ
Text Label 6900 6800 0    60   ~ 0
~INT
Text Label 6900 6700 0    60   ~ 0
CPU_CLK
Text Label 6900 6600 0    60   ~ 0
~RESET
Text Label 6900 6500 0    60   ~ 0
~M1
Text Label 6900 6400 0    60   ~ 0
VCC
Text Label 6900 6300 0    60   ~ 0
GND
Text Label 6900 8000 0    60   ~ 0
D7
Text Label 6900 7900 0    60   ~ 0
D6
Text Label 6900 7800 0    60   ~ 0
D5
Text Label 6900 7700 0    60   ~ 0
D4
Text Label 6900 7600 0    60   ~ 0
D3
Text Label 6900 7500 0    60   ~ 0
D2
Text Label 6900 7400 0    60   ~ 0
D1
Text Label 6900 7300 0    60   ~ 0
D0
Text Label 6900 4700 0    60   ~ 0
A15
Text Label 6900 4800 0    60   ~ 0
A14
Text Label 6900 4900 0    60   ~ 0
A13
Text Label 6900 5000 0    60   ~ 0
A12
Text Label 6900 5100 0    60   ~ 0
A11
Text Label 6900 5200 0    60   ~ 0
A10
Text Label 6900 5300 0    60   ~ 0
A9
Text Label 6900 5400 0    60   ~ 0
A8
Text Label 6900 5500 0    60   ~ 0
A7
Text Label 6900 5600 0    60   ~ 0
A6
Text Label 6900 5700 0    60   ~ 0
A5
Text Label 6900 5800 0    60   ~ 0
A4
Text Label 6900 5900 0    60   ~ 0
A3
Text Label 6900 6000 0    60   ~ 0
A2
Text Label 6900 6100 0    60   ~ 0
A1
Text Label 6900 6200 0    60   ~ 0
A0
Wire Wire Line
	2000 9900 1700 9900
Wire Wire Line
	3350 3500 3750 3500
Wire Wire Line
	5700 3500 6100 3500
Wire Wire Line
	3400 5700 3000 5700
Wire Wire Line
	3400 5800 3000 5800
Wire Wire Line
	3400 6000 3000 6000
Wire Wire Line
	3400 6200 3000 6200
Wire Wire Line
	3400 7000 3000 7000
Wire Wire Line
	3400 7100 3000 7100
Wire Wire Line
	4000 6950 4600 6950
Wire Wire Line
	4000 6950 4000 7300
Wire Wire Line
	4000 7300 3950 7300
Wire Wire Line
	4150 5750 4300 5750
Wire Wire Line
	4300 5750 4300 6450
Wire Wire Line
	4300 6450 4600 6450
Text Label 4500 9100 0    50   ~ 0
TDI
Text Label 4500 8900 0    50   ~ 0
TMS
Text Label 4500 8800 0    50   ~ 0
TDO
Text Label 4500 8700 0    50   ~ 0
TCK
Connection ~ 4900 8700
Wire Wire Line
	4900 8700 4500 8700
$Comp
L Connector_Generic:Conn_02x05_Odd_Even J2
U 1 1
P 6000 8900
F 0 "J2" H 6050 9317 50  0000 C CNN
F 1 "JTAG" H 6050 9226 50  0000 C CNN
F 2 "My_Components:Conn_Pin_Header_5x2_2.54mm" H 6000 8900 50  0001 C CNN
F 3 "~" H 6000 8900 50  0001 C CNN
	1    6000 8900
	1    0    0    -1  
$EndComp
Wire Wire Line
	6400 8700 6300 8700
Wire Wire Line
	6500 8800 6300 8800
Wire Wire Line
	6400 9100 6300 9100
Text Label 5800 8700 2    50   ~ 0
TCK
Text Label 5800 8800 2    50   ~ 0
TDO
Text Label 5800 8900 2    50   ~ 0
TMS
Text Label 5800 9100 2    50   ~ 0
TDI
Wire Wire Line
	6400 8700 6400 9100
Wire Wire Line
	6400 9100 6400 9200
Connection ~ 6400 9100
Wire Wire Line
	6500 8800 6500 8600
$Comp
L power:GND #PWR0127
U 1 1
P 6400 9200
F 0 "#PWR0127" H 6400 8950 50  0001 C CNN
F 1 "GND" H 6400 9050 50  0000 C CNN
F 2 "" H 6400 9200 50  0001 C CNN
F 3 "" H 6400 9200 50  0001 C CNN
	1    6400 9200
	1    0    0    -1  
$EndComp
Wire Wire Line
	4500 9100 5600 9100
Wire Wire Line
	5600 9100 5600 8500
Connection ~ 5600 9100
Wire Wire Line
	5600 9100 5800 9100
Wire Wire Line
	4500 8800 5000 8800
Wire Wire Line
	5000 8200 5000 8100
Wire Wire Line
	5000 8100 5300 8100
Wire Wire Line
	5600 8100 5600 8200
Wire Wire Line
	5300 8200 5300 8100
Connection ~ 5300 8100
Wire Wire Line
	5300 8100 5600 8100
Wire Wire Line
	5300 8100 5300 8000
$Comp
L power:GND #PWR0135
U 1 1
P 4900 9600
F 0 "#PWR0135" H 4900 9350 50  0001 C CNN
F 1 "GND" H 4900 9450 50  0000 C CNN
F 2 "" H 4900 9600 50  0001 C CNN
F 3 "" H 4900 9600 50  0001 C CNN
	1    4900 9600
	1    0    0    -1  
$EndComp
Wire Wire Line
	4500 8900 5300 8900
Wire Wire Line
	5000 8500 5000 8800
Connection ~ 5000 8800
Wire Wire Line
	5000 8800 5800 8800
Wire Wire Line
	5300 8500 5300 8900
Connection ~ 5300 8900
Wire Wire Line
	5300 8900 5800 8900
NoConn ~ 6300 8900
NoConn ~ 5800 9000
NoConn ~ 6300 9000
Wire Wire Line
	4900 9600 4900 9500
Wire Wire Line
	4900 9200 4900 8700
Wire Wire Line
	4900 8700 5800 8700
$Comp
L Device:R R3
U 1 1
P 4900 9350
F 0 "R3" V 4700 9350 50  0000 C CNN
F 1 "10k" V 4800 9350 50  0000 C CNN
F 2 "Resistor_THT:R_Axial_DIN0204_L3.6mm_D1.6mm_P2.54mm_Vertical" V 4830 9350 50  0001 C CNN
F 3 "" H 4900 9350 50  0001 C CNN
	1    4900 9350
	1    0    0    -1  
$EndComp
$Comp
L Device:R R4
U 1 1
P 5000 8350
F 0 "R4" V 5200 8350 50  0000 C CNN
F 1 "10k" V 5100 8350 50  0000 C CNN
F 2 "Resistor_THT:R_Axial_DIN0204_L3.6mm_D1.6mm_P2.54mm_Vertical" V 4930 8350 50  0001 C CNN
F 3 "" H 5000 8350 50  0001 C CNN
	1    5000 8350
	-1   0    0    1   
$EndComp
$Comp
L Device:R R5
U 1 1
P 5300 8350
F 0 "R5" V 5500 8350 50  0000 C CNN
F 1 "10k" V 5400 8350 50  0000 C CNN
F 2 "Resistor_THT:R_Axial_DIN0204_L3.6mm_D1.6mm_P2.54mm_Vertical" V 5230 8350 50  0001 C CNN
F 3 "" H 5300 8350 50  0001 C CNN
	1    5300 8350
	-1   0    0    1   
$EndComp
$Comp
L Device:R R6
U 1 1
P 5600 8350
F 0 "R6" V 5800 8350 50  0000 C CNN
F 1 "10k" V 5700 8350 50  0000 C CNN
F 2 "Resistor_THT:R_Axial_DIN0204_L3.6mm_D1.6mm_P2.54mm_Vertical" V 5530 8350 50  0001 C CNN
F 3 "" H 5600 8350 50  0001 C CNN
	1    5600 8350
	-1   0    0    1   
$EndComp
$Comp
L power:VCC #PWR0105
U 1 1
P 5300 8000
F 0 "#PWR0105" H 5300 7850 50  0001 C CNN
F 1 "VCC" H 5300 8150 50  0000 C CNN
F 2 "" H 5300 8000 50  0001 C CNN
F 3 "" H 5300 8000 50  0001 C CNN
	1    5300 8000
	1    0    0    -1  
$EndComp
$Comp
L power:VCC #PWR0106
U 1 1
P 6500 8600
F 0 "#PWR0106" H 6500 8450 50  0001 C CNN
F 1 "VCC" H 6500 8750 50  0000 C CNN
F 2 "" H 6500 8600 50  0001 C CNN
F 3 "" H 6500 8600 50  0001 C CNN
	1    6500 8600
	1    0    0    -1  
$EndComp
Text Label 1600 9400 0    50   ~ 0
LED_OUT
$Comp
L Device:LED D2
U 1 1
P 2150 9400
F 0 "D2" H 2150 9500 50  0000 C CNN
F 1 "CPU" H 2150 9300 50  0000 C CNN
F 2 "My_Components:LED_3mm" H 2150 9400 50  0001 C CNN
F 3 "" H 2150 9400 50  0001 C CNN
	1    2150 9400
	1    0    0    -1  
$EndComp
Text Notes 2000 9650 0    60   ~ 0
(Blue)
Wire Wire Line
	2400 9400 2300 9400
$Comp
L Device:R R2
U 1 1
P 2550 9400
F 0 "R2" V 2350 9400 50  0000 C CNN
F 1 "1k" V 2450 9400 50  0000 C CNN
F 2 "Resistor_THT:R_Axial_DIN0204_L3.6mm_D1.6mm_P2.54mm_Vertical" V 2480 9400 50  0001 C CNN
F 3 "~" H 2550 9400 50  0001 C CNN
	1    2550 9400
	0    1    1    0   
$EndComp
Wire Wire Line
	2800 9400 2800 9300
$Comp
L power:VCC #PWR0138
U 1 1
P 2800 9300
F 0 "#PWR0138" H 2800 9150 50  0001 C CNN
F 1 "VCC" H 2800 9450 50  0000 C CNN
F 2 "" H 2800 9300 50  0001 C CNN
F 3 "" H 2800 9300 50  0001 C CNN
	1    2800 9300
	1    0    0    -1  
$EndComp
Wire Wire Line
	2700 9400 2800 9400
Wire Wire Line
	1600 9400 2000 9400
Wire Wire Line
	2800 9400 2800 9900
Wire Wire Line
	2700 9900 2800 9900
Connection ~ 2800 9400
Wire Wire Line
	1700 9900 1700 10000
$Comp
L power:GND #PWR?
U 1 1
P 1700 10000
F 0 "#PWR?" H 1700 9750 50  0001 C CNN
F 1 "GND" H 1700 9850 50  0000 C CNN
F 2 "" H 1700 10000 50  0001 C CNN
F 3 "" H 1700 10000 50  0001 C CNN
	1    1700 10000
	1    0    0    -1  
$EndComp
$EndSCHEMATC
